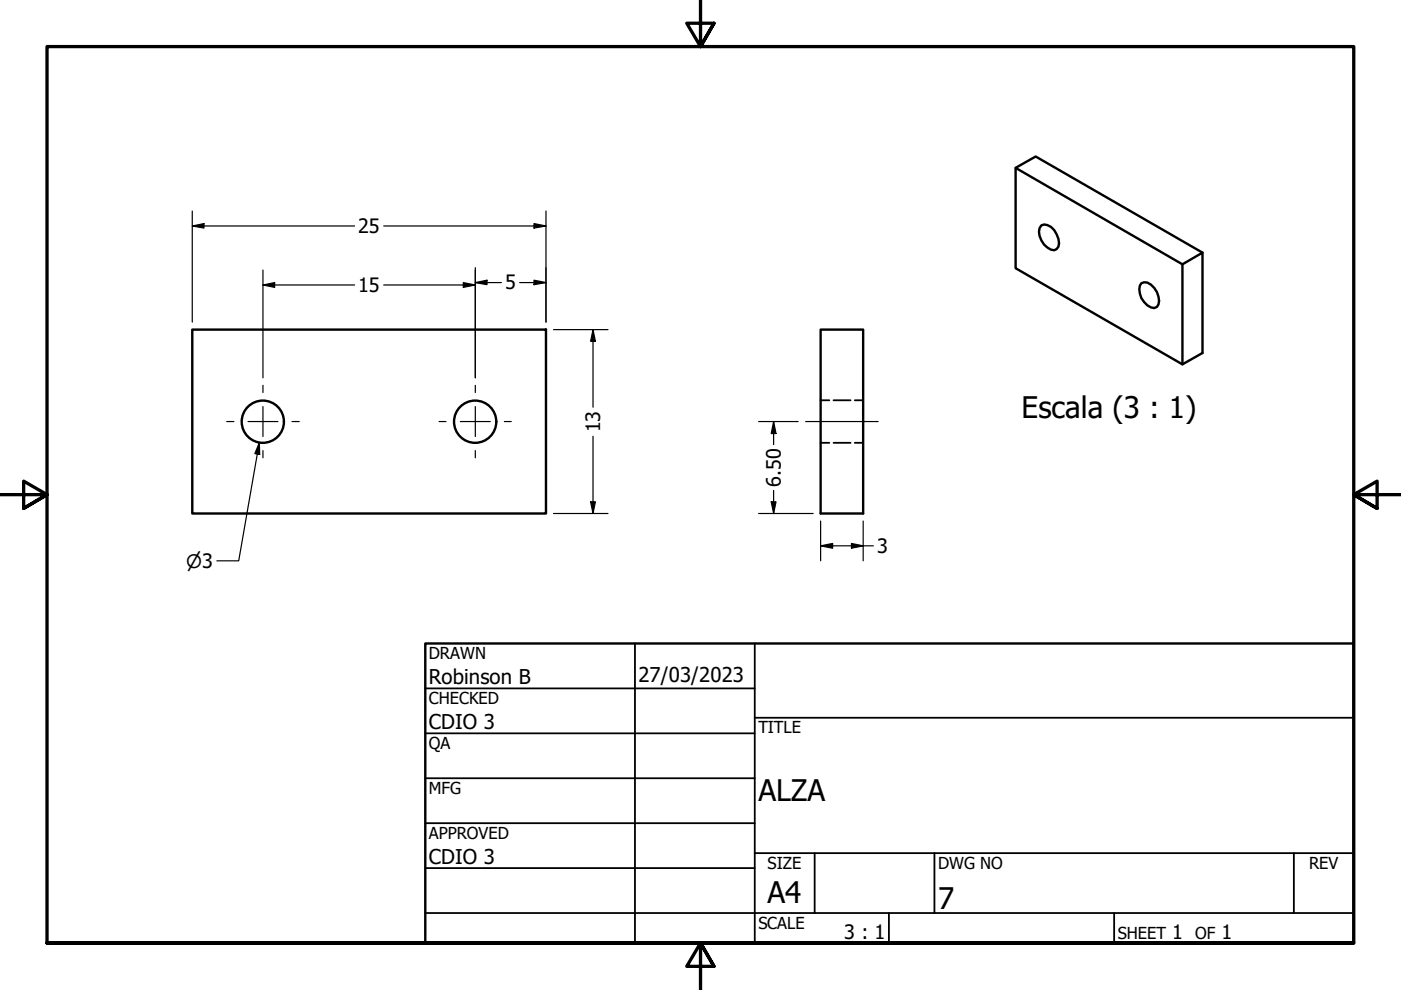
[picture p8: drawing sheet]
<svg xmlns="http://www.w3.org/2000/svg" width="297mm" height="210mm" viewBox="0 0 297 210" stroke-linecap="round" stroke-linejoin="round" font-family="sans-serif">
<!-- layer: Visible (ANSI) -->
<g fill="none" stroke="#000" stroke-width=".51">
<path d="M215.3 35.6l35.4 20.4 4.3-2.4v21.2l-4.3 2.5-35.4-20.4v-21.3l4.3-2.4 35.4 20.4M220.8 47.8a2.3 2.3 0 0 1 2.7 1 4.1 4.1 0 0 1 .9 3.5l-.4 .5-.5 .3a3.9 3.9 0 0 1-3.1-4.7zM250.7 56v21.3M40.8 69.9h75v39h-75zM174 69.9h9v39h-9zM242 60a2.11 2.11 0 0 1 2.7 1.1 4.1 4.1 0 0 1 .9 3.5l-.3 .5a2.11 2.11 0 0 1-2.7-1.1 3.5 3.5 0 0 1-.6-4z"/>
<circle cx="55.7" cy="89.4" r="4.5"/>
<circle cx="100.7" cy="89.4" r="4.5"/>
</g>
<!-- layer: Hidden (ANSI) -->
<path d="M174 93.9h1.8M174 84.9h1.8M176.7 93.9h3.6M176.7 84.9h3.6M181.2 93.9h1.8M181.2 84.9h1.8" fill="none" stroke="#000" stroke-width=".38"/>
<!-- layer: Border (ANSI) -->
<path d="M148.5 -.1v10l-2.9-5h5.8l-2.9 5 2.9-5M0 104.9h10l-5-2.9v5.8l5-2.9-5 2.9M297 104.9h-10l5-2.9v5.8l-5-2.9 5 2.9M10 199.9v-190h277v190h-277h277M151.4 204.9l-2.9-5 2.9 5h-5.8l2.9-5v10" fill="none" stroke="#000" stroke-width=".7"/>
<!-- layer: Title (ANSI) -->
<g fill="none" stroke="#000" stroke-width=".38">
<path d="M134.6 136.4v63.5M160 136.4v63.5M90.2 146h69.8M90.2 155.5h69.8M160 152.2h127M90.2 165h69.8M90.2 174.5h69.8M90.2 193.6h196.8M90.2 184.1h69.8M160 180.9h127M172.7 180.9v12.7M188.5 193.6v6.3"/>
<path d="M198.1 180.9v12.7M236.2 193.6v6.3M274.3 180.9v12.7"/>
</g>
<path d="M90.2 136.4h196.8v63.5h-196.8z" fill="none" stroke="#000" stroke-width=".51"/>
<!-- layer: Dimension (ANSI) -->
<g fill="none" stroke="#000" stroke-width=".25">
<path d="M40.8 47.9l2.4-.5v1zM40.8 47.9h34.4M40.8 44.7v23.6M55.8 57.2v22.9M81.3 47.9h34.5M98.2 59.9l2.6 .5-2.6 .5zM100.8 59.9l2.5-.5v1zM100.8 56.7v23.4M100.8 59.9h5.5M110.2 59.9h5.6M113.2 47.4l2.6 .5-2.6 .5zM113.2 59.4l2.6 .5-2.6 .5z"/>
<path d="M115.8 44.7v23.6M55.8 60.4l2.4-.5v1zM55.8 60.4h19.4M81.3 60.4h19.5M117.3 69.9h11.6M125.7 69.9l.5 2.5h-1zM125.7 69.9v16.4M55 93.8l.1 2.6-1.1-.2zM55 93.8l-4.4 25.1h-4.6M125.7 92.5v16.4M160.8 89.4h8.4M164 89.4l.5 2.5h-1z"/>
<path d="M164 89.4v4.9M117.3 108.9h11.6M125.2 106.4h1l-.5 2.5zM160.8 108.9h11.6M163.5 106.4h1l-.5 2.5zM164 104v4.9M174 115.7l2.5-.5v1zM174 115.7h11.2M174 110.5v8.4M180.5 115.2l2.5 .5-2.5 .5zM183 110.5v8.4"/>
</g>
<g fill="#000">
<path d="M40.8 47.9l2.4-.5v1z" fill-rule="evenodd"/>
<path d="M55.8 60.4l2.4-.5v1z" fill-rule="evenodd"/>
<path d="M100.8 59.9l2.5-.5v1z" fill-rule="evenodd"/>
<path d="M113.2 47.4l2.6 .5-2.6 .5z" fill-rule="evenodd"/>
<path d="M98.2 59.9l2.6 .5-2.6 .5z" fill-rule="evenodd"/>
<path d="M113.2 59.4l2.6 .5-2.6 .5z" fill-rule="evenodd"/>
<path d="M125.7 69.9l.5 2.5h-1z" fill-rule="evenodd"/>
<path d="M55 93.8l.1 2.6-1.1-.2z" fill-rule="evenodd"/>
<path d="M164 89.4l.5 2.5h-1z" fill-rule="evenodd"/>
<path d="M125.2 106.4h1l-.5 2.5z" fill-rule="evenodd"/>
<path d="M163.5 106.4h1l-.5 2.5z" fill-rule="evenodd"/>
<path d="M174 115.7l2.5-.5v1z" fill-rule="evenodd"/>
<path d="M180.5 115.2l2.5 .5-2.5 .5z" fill-rule="evenodd"/>
</g>
<!-- layer: Centerline (ANSI) -->
<path d="M170.8 89.4h15.4" fill="none" stroke="#000" stroke-width=".25"/>
<!-- layer: Center Mark (ANSI) -->
<path d="M48.1 89.4h1.5M52.6 89.4h6.3M55.8 81.7v1.5M55.8 86.2v6.4M55.8 95.5v1.6M61.9 89.4h1.5M93.1 89.4h1.5M97.6 89.4h6.3M100.8 81.7v1.5M100.8 86.2v6.4M100.8 95.5v1.6M106.9 89.4h1.5" fill="none" stroke="#000" stroke-width=".25"/>
<g font-size="6.3">
<text x="216.6" y="88.6">Escala (3 : 1)</text>
<text x="160.8" y="169.8">ALZA</text>
<text x="162.8" y="191.4">A4</text>
<text x="198.9" y="192.8">7</text>
</g>
<g font-size="4.3">
<text x="90.9" y="145.1">Robinson B</text>
<text x="135.4" y="144.5">27/03/2023</text>
<text x="90.9" y="154.6">CDIO 3</text>
<text x="90.9" y="183.2">CDIO 3</text>
</g>
<g font-size="4.2">
<text x="75.9" y="49.4">25</text>
<text x="75.9" y="61.9">15</text>
<text x="107.1" y="61.4">5</text>
<text x="127.3" y="91.7" transform="rotate(-90 127.3 91.7)">13</text>
<text x="165.5" y="103.2" transform="rotate(-90 165.5 103.2)">6.50</text>
<text x="186" y="117.3">3</text>
<text x="179" y="199.1">3 : 1</text>
<text x="248.5" y="199.1">1</text>
<text x="259" y="199.1">1</text>
</g>
<text font-size="3.9" x="39.5" y="120.4">⌀3</text>
<g font-size="3.5">
<text x="90.9" y="139.7">DRAWN</text>
<text x="90.9" y="149.3">CHECKED</text>
<text x="160.8" y="155.5">TITLE</text>
<text x="90.9" y="158.8">QA</text>
<text x="90.9" y="168.3">MFG</text>
<text x="90.9" y="177.8">APPROVED</text>
<text x="162.8" y="184.2">SIZE</text>
<text x="198.9" y="184.2">DWG NO</text>
<text x="277.6" y="184.2">REV</text>
<text x="160.8" y="196.9">SCALE</text>
<text x="237" y="199.1">SHEET</text>
<text x="253.4" y="199.1">OF</text>
</g>
</svg>
